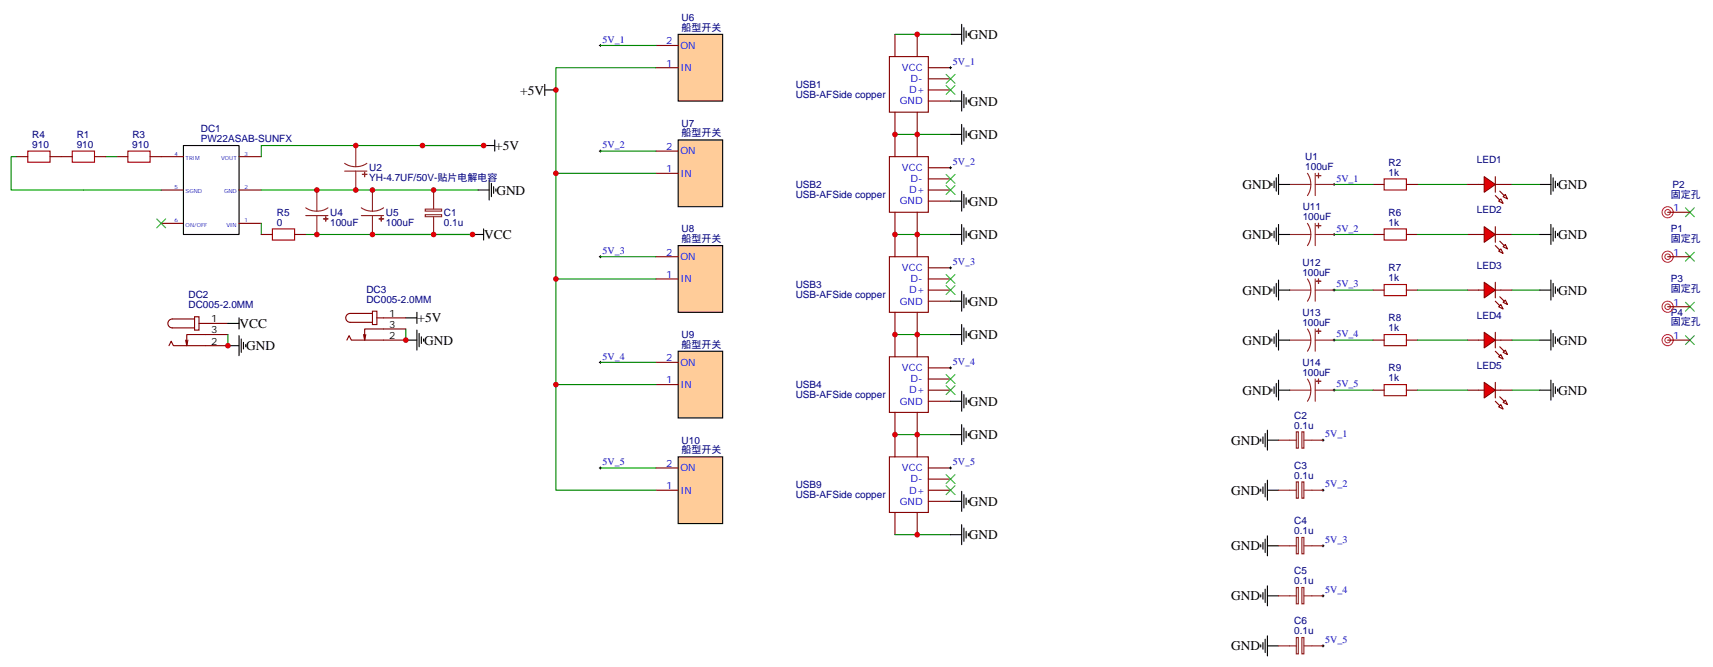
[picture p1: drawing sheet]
# EasyEDA schematic SCH.json

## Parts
C1  0.1u  [C0805]
C2  0.1u  [C0805]
C3  0.1u  [C0805]
C4  0.1u  [C0805]
C5  0.1u  [C0805]
C6  0.1u  [C0805]
DC1  PW22ASAB-SUNFX  [PW22ASAB-SUNFX]
DC2  DC005-2.0MM  [DC-IN-TH_DC005]
DC3  DC005-2.0MM  [DC-IN-TH_DC005]
LED1  LED-3528-RED_C9900020242  [LED-SMD_L3.5-W2.8-RD]
LED2  LED-3528-RED_C9900020242  [LED-SMD_L3.5-W2.8-RD]
LED3  LED-3528-RED_C9900020242  [LED-SMD_L3.5-W2.8-RD]
LED4  LED-3528-RED_C9900020242  [LED-SMD_L3.5-W2.8-RD]
LED5  LED-3528-RED_C9900020242  [LED-SMD_L3.5-W2.8-RD]
P1  固定孔  [铜柱孔]
P2  固定孔  [铜柱孔]
P3  固定孔  [铜柱孔]
P4  固定孔  [铜柱孔]
R1  910  [R0805]
R2  1k  [R0805]
R3  910  [R0805]
R4  910  [R0805]
R5  0  [R1206]
R6  1k  [R0805]
R7  1k  [R0805]
R8  1k  [R0805]
R9  1k  [R0805]
U1  100uF  [CAP-SMD_BD8.0-L8.3-W8.3-FD]
U2  YH-4.7UF/50V-贴片电解电容  [CAP-SMD_BD4.0-L4.3-W4.3-LS5.3-FD]
U4  100uF  [CAP-SMD_BD8.0-L8.3-W8.3-FD]
U5  100uF  [CAP-SMD_BD8.0-L8.3-W8.3-FD]
U6  船型开关  [船型开关-10*15MM]
U7  船型开关  [船型开关-10*15MM]
U8  船型开关  [船型开关-10*15MM]
U9  船型开关  [船型开关-10*15MM]
U10  船型开关  [船型开关-10*15MM]
U11  100uF  [CAP-SMD_BD8.0-L8.3-W8.3-FD]
U12  100uF  [CAP-SMD_BD8.0-L8.3-W8.3-FD]
U13  100uF  [CAP-SMD_BD8.0-L8.3-W8.3-FD]
U14  100uF  [CAP-SMD_BD8.0-L8.3-W8.3-FD]
USB1  USB-AFSide copper  [USB-A-TH_USB-M-2_C26235]
USB2  USB-AFSide copper  [USB-A-TH_USB-M-2_C26235]
USB3  USB-AFSide copper  [USB-A-TH_USB-M-2_C26235]
USB4  USB-AFSide copper  [USB-A-TH_USB-M-2_C26235]
USB9  USB-AFSide copper  [USB-A-TH_USB-M-2_C26235]

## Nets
5V_1: C2.2 R2.1 U1.1 U6.2(ON) USB1.1(VCC)
5V_2: C3.2 R6.1 U7.2(ON) U11.1 USB2.1(VCC)
5V_3: C4.2 R7.1 U8.2(ON) U12.1 USB3.1(VCC)
5V_4: C5.2 R8.1 U9.2(ON) U13.1 USB4.1(VCC)
5V_5: C6.2 R9.1 U10.2(ON) U14.1 USB9.1(VCC)
+5V: DC1.3(VOUT) DC3.1 U2.2 U6.1(IN) U7.1(IN) U8.1(IN) U9.1(IN) U10.1(IN)
GND: C1.2 C2.1 C3.1 C4.1 C5.1 C6.1 DC1.2(GND) DC2.2 DC2.3 DC3.2 DC3.3 LED1.1 LED2.1 LED3.1 LED4.1 LED5.1 U1.2 U2.1 U4.2 U5.2 U11.2 U12.2 U13.2 U14.2 USB1.4(GND) USB1.5 USB1.6 USB1.7 USB1.8 USB2.4(GND) USB2.5 USB2.6 USB2.7 USB2.8 USB3.4(GND) USB3.5 USB3.6 USB3.7 USB3.8 USB4.4(GND) USB4.5 USB4.6 USB4.7 USB4.8 USB9.4(GND) USB9.5 USB9.6 USB9.7 USB9.8
VCC: C1.1 DC2.1 R5.2 U4.1 U5.1
DC1_1: DC1.1(VIN) R5.1
DC1_4: DC1.4(TRIM) R3.2
DC1_5: DC1.5(SGND) R4.1
LED2_2: LED2.2 R6.2
LED3_2: LED3.2 R7.2
LED4_2: LED4.2 R8.2
LED5_2: LED5.2 R9.2
R1_1: R1.1 R4.2
R2_2: LED1.2 R2.2
R3_1: R1.2 R3.1

Not connected (* = marked no-connect by the designer): DC1 6(ON/OFF)*; P1 1(3mm洞)*; P2 1(3mm洞)*; P3 1(3mm洞)*; P4 1(3mm洞)*; USB1 2(D-)* 3(D+)*; USB2 2(D-)* 3(D+)*; USB3 2(D-)* 3(D+)*; USB4 2(D-)* 3(D+)*; USB9 2(D-)* 3(D+)*

# EasyEDA board PCB.json

Outline 97.65 x 70.7 mm; copper layers: TopLayer, BottomLayer. Coordinates in mm from the lower left corner of the outline.
Outline path: 0,70.7 97.65,70.7 97.65,0 0,0 0,70.7

## Design rules (mm)
Default: track 0.254, clearance 0.152, via 0.61, via hole 0.305

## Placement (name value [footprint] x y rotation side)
C1  0.1u  [C0805]  37.2 62.74 0 top
C2  0.1u  [C0805]  77.84 24.51 0 top
C3  0.1u  [C0805]  59.36 24.51 0 top
C4  0.1u  [C0805]  40.88 24.51 0 top
C5  0.1u  [C0805]  22.4 24.51 0 top
C6  0.1u  [C0805]  4.68 24.51 0 top
DC1  -  [PW22ASAB-SUNFX]  55.1 57.02 180 top
DC2  DC005-2.0MM  [DC-IN-TH_DC005]  12.81 59.94 270 top
DC3  DC005-2.0MM  [DC-IN-TH_DC005]  81.39 59.56 270 top
LED1  LED-3528-RED_C9900020242  [LED-SMD_L3.5-W2.8-RD]  76.69 18.29 90 top
LED2  LED-3528-RED_C9900020242  [LED-SMD_L3.5-W2.8-RD]  58.34 18.29 90 top
LED3  LED-3528-RED_C9900020242  [LED-SMD_L3.5-W2.8-RD]  39.74 18.29 90 top
LED4  LED-3528-RED_C9900020242  [LED-SMD_L3.5-W2.8-RD]  21.13 18.29 90 top
LED5  LED-3528-RED_C9900020242  [LED-SMD_L3.5-W2.8-RD]  3.29 18.29 90 top
P1  固定孔  [铜柱孔]  93.33 4.32 0 top
P2  固定孔  [铜柱孔]  4.18 4.32 0 top
P3  固定孔  [铜柱孔]  4.18 66.29 0 top
P4  固定孔  [铜柱孔]  93.33 66.29 0 top
R1  910  [R0805]  68.69 55.82 270 top
R2  1k  [R0805]  77.8 21.97 180 top
R3  910  [R0805]  68.69 51.94 270 top
R4  910  [R0805]  68.69 59.69 270 top
R5  0  [R1206]  45.7 59.31 180 top
R6  1k  [R0805]  59.27 21.97 180 top
R7  1k  [R0805]  40.74 21.97 180 top
R8  1k  [R0805]  22.2 21.97 180 top
R9  1k  [R0805]  4.43 21.97 180 top
U1  100uF  [CAP-SMD_BD8.0-L8.3-W8.3-FD]  85.42 25.4 0 top
U2  YH-4.7UF/50V-贴片电解电容  [CAP-SMD_BD4.0-L4.3-W4.3-LS5.3-FD]  74.41 53.72 270 top
U4  100uF  [CAP-SMD_BD8.0-L8.3-W8.3-FD]  36.21 55.53 270 top
U5  100uF  [CAP-SMD_BD8.0-L8.3-W8.3-FD]  25.86 55.53 270 top
U6  船型开关  [船型开关-10*15MM]  85.42 42.16 180 top
U7  船型开关  [船型开关-10*15MM]  67.36 42.16 180 top
U8  船型开关  [船型开关-10*15MM]  49.29 42.16 180 top
U9  船型开关  [船型开关-10*15MM]  31.23 42.16 180 top
U10  船型开关  [船型开关-10*15MM]  13.16 41.91 180 top
U11  100uF  [CAP-SMD_BD8.0-L8.3-W8.3-FD]  67.36 25.4 0 top
U12  100uF  [CAP-SMD_BD8.0-L8.3-W8.3-FD]  49.29 25.4 0 top
U13  100uF  [CAP-SMD_BD8.0-L8.3-W8.3-FD]  31.23 25.4 0 top
U14  100uF  [CAP-SMD_BD8.0-L8.3-W8.3-FD]  13.16 25.15 0 top
USB1  USB-AFSide copper  [USB-A-TH_USB-M-2_C26235]  85.42 15.24 180 top
USB2  USB-AFSide copper  [USB-A-TH_USB-M-2_C26235]  67.36 15.24 180 top
USB3  USB-AFSide copper  [USB-A-TH_USB-M-2_C26235]  49.29 15.24 180 top
USB4  USB-AFSide copper  [USB-A-TH_USB-M-2_C26235]  31.23 15.24 180 top
USB9  USB-AFSide copper  [USB-A-TH_USB-M-2_C26235]  13.16 15.24 180 top

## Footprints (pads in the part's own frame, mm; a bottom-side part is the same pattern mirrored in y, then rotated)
C0805
  rect 1.41x1.35 smd: 1(-1,0) 2(1,0)
CAP-SMD_BD4.0-L4.3-W4.3-LS5.3-FD
  rect 2.46x0.98 smd: 1(-2.02,0) 2(2.02,0)
CAP-SMD_BD8.0-L8.3-W8.3-FD
  rect 4.2x1.4 smd: 1(-3.267,0) 2(3.267,0)
DC-IN-TH_DC005
  oval 2x4.6 hole 1.2x3.7: 1(3.1,2.35) 2(-3.1,2.35)
  oval 4.6x2 hole 3.7x1.2: 3(0.1,-2.35)
LED-SMD_L3.5-W2.8-RD
  rect 2.5x2.1 smd: 1(-1.15,0)
  rect 1.3x2.1 smd: 2(1.15,0)
PW22ASAB-SUNFX
  rect 3.25x2.1 smd: 1(9.588,-5.461) 2(9.588,1.27) 3(9.588,5.461) 4(-9.588,5.461) 5(-9.588,2.032) 6(-9.588,-5.461)
R0805
  rect 1.133x1.377 smd: 1(-1,0) 2(1,0)
R1206
  rect 1.208x1.701 smd: 1(-1.479,0) 2(1.479,0)
USB-A-TH_USB-M-2_C26235
  oval 1.7x1.7 hole 1.1: 1(0,3.002) 2(0,1.001) 3(0,-0.998) 4(0,-3)
  oval 3x3 hole 2: 5(2.751,-3.5) 6(2.751,3.5) 7(-2.751,3.5) 8(-2.751,-3.5)
船型开关-10*15MM
  oval 5.588x2.54 hole 4.064x0.889: 1(0,2.286) 2(0,7.366)
铜柱孔
  oval 5x5 hole 3: 1(0,0)
  oval 1x1 hole 0.5: 2(-2.032,0) 2(0,2.032) 2(0,-2.032) 2(2.032,0)

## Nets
As in the schematic.

Pads without a net: DC1 6; P1 1 2; P2 1 2; P3 1 2; P4 1 2; USB1 2 3; USB2 2 3; USB3 2 3; USB4 2 3; USB9 2 3

## Via types
v1: diameter 0.61, hole 0.305, TopLayer to BottomLayer, 261 vias

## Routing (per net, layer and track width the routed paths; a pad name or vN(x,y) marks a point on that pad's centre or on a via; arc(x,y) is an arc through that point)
5V_1: length 44.9
  TopLayer w1.5: U1.1 79.72,25.4 C2.2 78.84,9.29 79.99,8.13 83.8,8.13 85.43,9.75 85.43,12.24
  TopLayer w3: 82.28,25.27 82.28,34.67 88.63,34.67
5V_2: length 44.3
  TopLayer w1.5: U11.1 61.25,25.4 C3.2 60.36,10.49 62.09,8.76 66.02,8.76 67.36,10.1 USB2.1
  TopLayer w3: 64.25,25.27 64.25,34.67 70.6,34.67
5V_3: length 48.2
  TopLayer w1.5: 46.02,25.4 41.88,25.4 C4.2 41.88,8.78 42.91,7.75 48.24,7.75 49.29,8.79 USB3.1
  TopLayer w3: 45.83,25.4 45.83,34.8 52.18,34.8
5V_4: length 46.2
  TopLayer w1.5: U13.1 24.29,25.4 C5.2 23.4,10.49 25.38,8.51 29.83,8.51 31.23,9.91 USB4.1
  TopLayer w3: 33.77,34.8 27.42,34.8 27.42,25.4
5V_5: length 45.1
  TopLayer w1.5: U14.1 6.59,25.15 5.7,24.26 5.7,11.81 9.13,8.38 12.43,8.38 13.16,9.11 USB9.1
  TopLayer w3: 16.24,34.54 9.89,34.54 U14.1
GND:
  vias: v1(2.73,29.46) v1(2.73,28.58) v1(2.73,27.69) v1(3.97,29.46) v1(3.97,28.58) v1(3.97,27.69) v1(5.22,29.46) v1(5.22,28.58) v1(5.22,27.69) v1(6.46,29.46) v1(6.46,28.58) v1(6.46,27.69) v1(11.29,51.56) v1(11.29,50.67) v1(11.29,49.78) v1(12.53,51.56) v1(12.53,50.67) v1(12.53,49.78) v1(13.78,51.56) v1(13.78,50.67) v1(13.78,49.78) v1(15.02,51.56) v1(15.02,50.67) v1(15.02,49.78) v1(16.27,51.56) v1(16.27,50.67) v1(16.27,49.78) v1(17.51,51.56) v1(17.51,50.67) v1(17.51,49.78) v1(20.05,5.08) v1(20.05,4.19) v1(20.05,3.3) v1(21.3,5.08) v1(21.3,4.19) v1(21.3,3.3) v1(21.45,35.18) v1(21.45,33.93) v1(21.45,32.69) v1(21.45,31.45) v1(21.45,30.2) v1(21.45,28.96) v1(22.34,35.18) v1(22.34,33.93) v1(22.34,32.69) v1(22.34,31.45) v1(22.34,30.2) v1(22.34,28.96) v1(22.54,5.08) v1(22.54,4.19) v1(22.54,3.3) v1(23.23,35.18) v1(23.23,33.93) v1(23.23,32.69) v1(23.23,31.45) v1(23.23,30.2) v1(23.23,28.96) v1(23.78,5.08) v1(23.78,4.19) v1(23.78,3.3) v1(25.03,5.08) v1(25.03,4.19) v1(25.03,3.3) v1(26.27,5.08) v1(26.27,4.19) v1(26.27,3.3) v1(28.05,47.12) v1(28.05,46.23) v1(28.05,45.34) v1(29.3,47.12) v1(29.3,46.23) v1(29.3,45.34) v1(30.54,47.12) v1(30.54,46.23) v1(30.54,45.34) v1(31.79,47.12) v1(31.79,46.23) v1(31.79,45.34) v1(33.03,47.12) v1(33.03,46.23) v1(33.03,45.34) v1(34.27,47.12) v1(34.27,46.23) v1(34.27,45.34) v1(35.04,68.45) v1(35.04,67.56) v1(35.04,66.68) v1(36.28,68.45) v1(36.28,67.56) v1(36.28,66.68) v1(37.32,4.95) v1(37.32,4.06) v1(37.32,3.18) v1(37.53,68.45) v1(37.53,67.56) v1(37.53,66.68) v1(38.57,4.95) v1(38.57,4.06) v1(38.57,3.18) v1(38.77,68.45) v1(38.77,67.56) v1(38.77,66.68) v1(39.61,34.67) v1(39.61,33.43) v1(39.61,32.18) v1(39.61,30.94) v1(39.61,29.69) v1(39.61,28.45) v1(39.81,4.95) v1(39.81,4.06) v1(39.81,3.18) v1(40.02,68.45) v1(40.02,67.56) v1(40.02,66.68) v1(40.5,34.67) v1(40.5,33.43) v1(40.5,32.18) v1(40.5,30.94) v1(40.5,29.69) v1(40.5,28.45) v1(41.06,4.95) v1(41.06,4.06) v1(41.06,3.18) v1(41.26,68.45) v1(41.26,67.56) v1(41.26,66.68) v1(41.39,34.67) v1(41.39,33.43) v1(41.39,32.18) v1(41.39,30.94) v1(41.39,29.69) v1(41.39,28.45) v1(42.3,4.95) v1(42.3,4.06) v1(42.3,3.18) v1(43.55,4.95) v1(43.55,4.06) v1(43.55,3.18) v1(50.89,62.74) v1(50.89,61.85) v1(50.89,60.96) v1(52.13,62.74) v1(52.13,61.85) v1(52.13,60.96) v1(52.05,56.64) v1(52.05,55.75) v1(52.05,54.86) v1(53.3,56.64) v1(53.3,55.75) v1(53.3,54.86) v1(53.38,62.74) v1(53.38,61.85) v1(53.38,60.96) v1(54.54,56.64) v1(54.54,55.75) v1(54.54,54.86) v1(54.62,62.74) v1(54.62,61.85) v1(54.62,60.96) v1(55.1,68.58) v1(55.1,67.69) v1(55.1,66.8) v1(55.36,4.57) v1(55.36,3.68) v1(55.36,2.79) v1(55.79,56.64) v1(55.79,55.75) v1(55.79,54.86) v1(55.86,62.74) v1(55.86,61.85) v1(55.86,60.96) v1(56.35,68.58) v1(56.35,67.69) v1(56.35,66.8) v1(56.6,4.57) v1(56.6,3.68) v1(56.6,2.79) v1(57.03,56.64) v1(57.03,55.75) v1(57.03,54.86) v1(57.26,34.8) v1(57.26,33.55) v1(57.26,32.31) v1(57.26,31.06) v1(57.26,29.82) v1(57.26,28.58) v1(57.59,68.58) v1(57.59,67.69) v1(57.59,66.8) v1(57.85,4.57) v1(57.85,3.68) v1(57.85,2.79) v1(58.15,34.8) v1(58.15,33.55) v1(58.15,32.31) v1(58.15,31.06) v1(58.15,29.82) v1(58.15,28.58) v1(58.28,56.64) v1(58.28,55.75) v1(58.28,54.86) v1(58.84,68.58) v1(58.84,67.69) v1(58.84,66.8) v1(59.04,34.8) v1(59.04,33.55) v1(59.04,32.31) v1(59.04,31.06) v1(59.04,29.82) v1(59.04,28.58) v1(59.09,4.57) v1(59.09,3.68) v1(59.09,2.79) v1(60.08,68.58) v1(60.08,67.69) v1(60.08,66.8) v1(60.34,4.57) v1(60.34,3.68) v1(60.34,2.79) v1(61.33,68.58) v1(61.33,67.69) v1(61.33,66.8) v1(61.58,4.57) v1(61.58,3.68) v1(61.58,2.79) v1(73.77,4.7) v1(73.77,3.81) v1(73.77,2.92) v1(75.02,4.7) v1(75.02,3.81) v1(75.02,2.92) v1(75.93,35.18) v1(75.93,33.93) v1(75.93,32.69) v1(75.93,31.45) v1(75.93,30.2) v1(75.93,28.96) v1(76.26,4.7) v1(76.26,3.81) v1(76.26,2.92) v1(76.82,35.18) v1(76.82,33.93) v1(76.82,32.69) v1(76.82,31.45) v1(76.82,30.2) v1(76.82,28.96) v1(77.51,4.7) v1(77.51,3.81) v1(77.51,2.92) v1(77.71,35.18) v1(77.71,33.93) v1(77.71,32.69) v1(77.71,31.45) v1(77.71,30.2) v1(77.71,28.96) v1(78.75,4.7) v1(78.75,3.81) v1(78.75,2.92) v1(79.99,4.7) v1(79.99,3.81) v1(79.99,2.92)
DC1_4: length 4.3
  TopLayer w0.254: R3.2 65.31,50.94 DC1.4
DC1_5: length 8.2
  TopLayer w0.254: R4.1 67.28,60.69 66.15,59.56 66.15,56.45 DC1.5
LED2_2: length 2.6
  TopLayer w0.254: LED2.2 58.27,19.51 R6.2
LED3_2: length 2.5
  TopLayer w0.254: LED3.2 R7.2
LED4_2: length 2.6
  TopLayer w0.254: LED4.2 21.13,21.9 R8.2
LED5_2: length 2.6
  TopLayer w0.254: R9.2 3.29,21.83 LED5.2
R1_1: length 1.9
  TopLayer w0.254: R4.2 R1.1
R2_2: length 2.6
  TopLayer w0.254: LED1.2 76.69,21.86 R2.2
R3_1: length 1.9
  TopLayer w0.254: R1.2 R3.1

## Copper pours and planes (outline as drawn; the poured copper is in the pictures)
+5V on TopLayer: 42.66,53.47 47.48,53.47 48.24,52.71 48.12,43.82 49.13,42.8 73.26,42.93 81.26,42.93 81.26,50.29 71.99,50.29 72.12,53.72 81.26,53.72 81.26,57.91 86.47,57.91 86.73,43.05 88.88,43.05 90.41,41.4 90.41,39.12 89.39,37.85 9.76,37.72 8.24,39.24 8.24,41.15 9.26,42.16 40.24,42.16 41.77,43.69 41.77,52.07
GND on TopLayer: -7.38,73.91 100.82,73.91 104.38,70.36 104.38,-2.29 94.73,-11.94 -1.29,-11.94 -4.08,-9.14
GND on BottomLayer: -9.41,73.15 98.79,73.15 102.35,69.6 102.35,-3.05 92.69,-12.7 -3.32,-12.7 -6.11,-9.91
VCC on TopLayer: 12.3,54.74 20.69,54.74 21.83,55.88 40.24,55.88 42.28,57.91 44.82,57.91 45.07,58.17 45.07,60.33 44.69,60.71 37.7,60.71 37.2,61.21 37.2,63.63 36.69,64.14 25.13,64.14 20.81,59.82 12.3,59.82
DC1_1 on TopLayer: 43.67,61.21 46.09,61.21 46.21,61.09 46.21,58.04 46.47,57.79 48.63,57.79 48.75,57.91 48.75,63.63 48.24,64.14 43.67,64.14

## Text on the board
TopSolderMaskLayer: by POMIN
TopSilkLayer: IN: 9~14V | IN: 5V | 客编请放在底层
